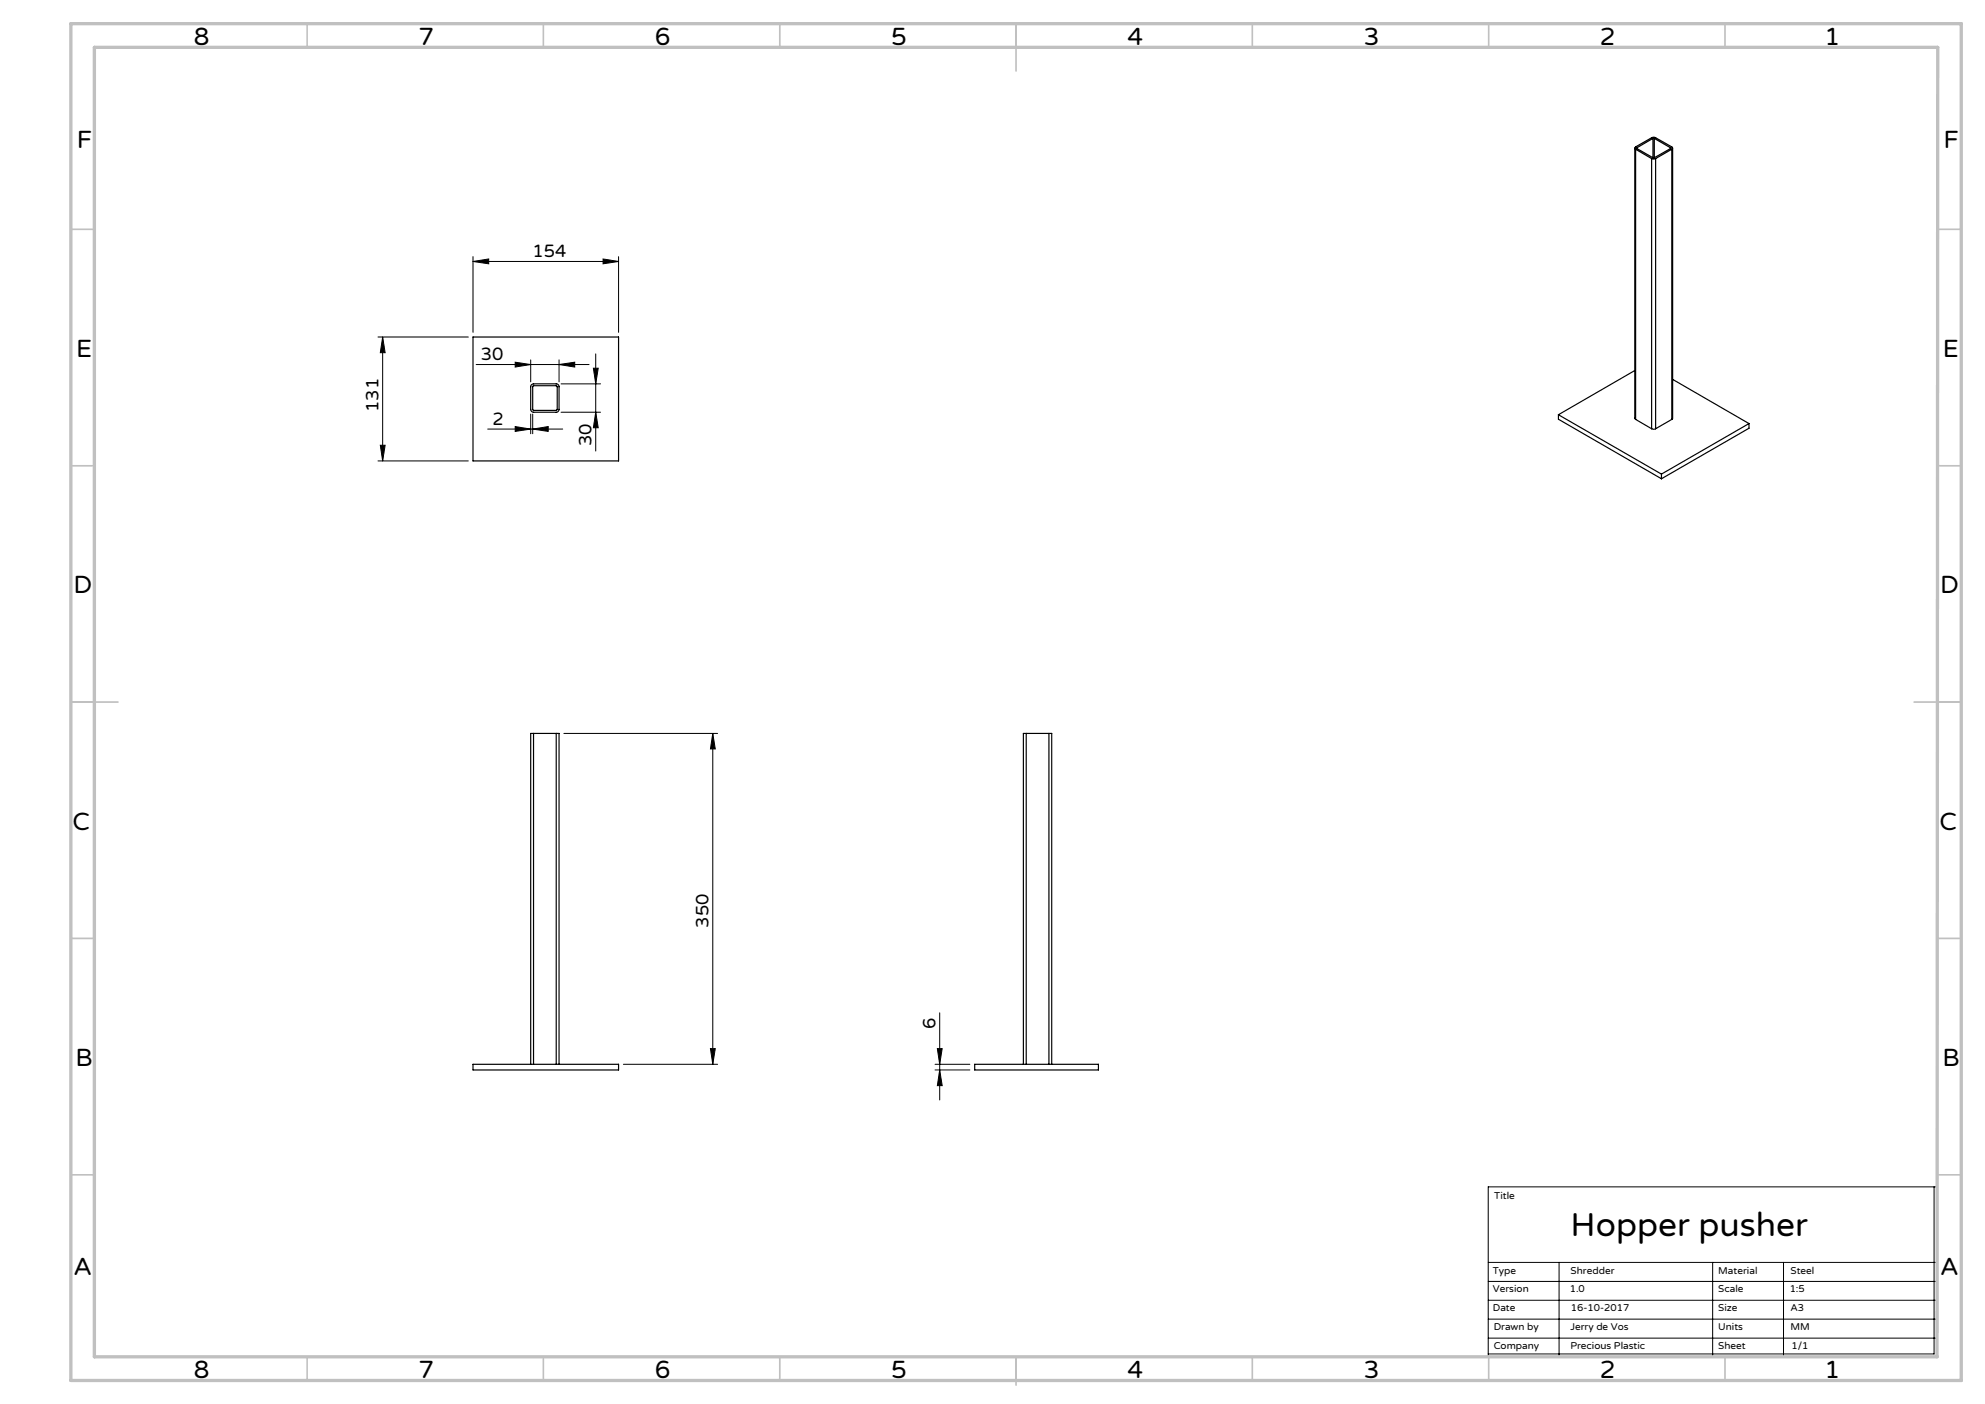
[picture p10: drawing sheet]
<svg xmlns="http://www.w3.org/2000/svg" width="420mm" height="297mm" viewBox="0 0 420 297" stroke-linecap="round" stroke-linejoin="round" font-family="sans-serif">
<!-- layer: Laag 1 -->
<g fill="none" stroke="#000" stroke-width=".21">
<path d="M100.1 55.3l3.3-.5v1zM100.1 54.3v16M100.1 55.3h30.8M127.6 54.8l3.3 .5-3.3 .5zM130.9 54.3v16M80 71.3h19.1M81 71.3l.5 3.3h-1zM81 71.3v26.2M100.8 77.1h23.8M109 76.6l3.3 .5-3.3 .5zM112.3 76.1v4.7M118.3 77.1l3.3-.5v1z"/>
<path d="M118.3 76.1v4.7M125.6 77.9h1l-.6 3.3zM126 74.9v20.5M80 97.5h19.1M80.5 94.2h1l-.5 3.3zM103.2 90.8h15.9M109 90.2l3.3 .6-3.3 .5zM112.3 87.6v4.2M112.7 90.8l3.3-.6v1.1zM112.7 87.6v4.2M118.7 81.2h8.4M118.7 87.2h8.4"/>
<path d="M126 87.2l.6 3.3h-1zM119.3 155.1h32.5M150.8 155.1l.5 3.3h-1zM150.8 155.1v70M198.8 214.2v18.5M131.9 225.1h19.9M150.3 221.8h1l-.5 3.3zM197.8 225.1h7.4M197.8 226.3h7.4M198.3 221.8h1.1l-.6 3.3zM198.8 226.3l.6 3.4h-1.1zM409.2 251.1v35.3h-94.3"/>
<path d="M314.9 267h95M314.9 271.1h95M314.9 275.1h95M314.9 279h95M329.9 267v20.1M362.4 267v20.1M377.4 267v20.1M314.9 283.1h95M315 287h94.9v-35.9h-95v36h95"/>
</g>
<g fill="none" stroke="#c0c0c0" stroke-width=".35">
<path d="M65 5v5M115 5v5M165 5v5M215 5v10M265 5v5M315 5v5M365 5v5M15 48.5h5M410 48.5h5M15 98.5h5M410 98.5h5M15 148.5h10"/>
<path d="M405 148.5h10M15 198.5h5M410 198.5h5M15 248.5h5M410 248.5h5M65 287v5M115 287v5M165 287v5M215 287v6M265 287v5M315 287v5M365 287v5"/>
</g>
<path d="M15 5h400v287h-400zM20 10h390l-.1 277h-389.9z" fill="none" stroke="#c0c0c0" stroke-width=".7"/>
<g fill="#000">
<path d="M100.1 55.3l3.3-.5v1zM127.6 54.8l3.3 .5-3.3 .5z"/>
<path d="M109 76.6l3.3 .5-3.3 .5zM118.3 77.1l3.3-.5v1z"/>
<path d="M112.7 90.8l3.3-.6v1.1zM109 90.2l3.3 .6-3.3 .5z"/>
<path d="M150.8 155.1l.5 3.3h-1zM150.3 221.8h1l-.5 3.3zM198.3 221.8h1.1l-.6 3.3zM198.8 226.3l.6 3.4h-1.1zM81 71.3l.5 3.3h-1zM80.5 94.2h1l-.5 3.3zM125.6 77.9h1l-.6 3.3zM126 87.2l.6 3.3h-1z"/>
</g>
<g fill="none" stroke="#000" stroke-width=".25">
<path d="M345.9 31.3v57.2l.2 .2M346.1 31.6a.26 .26 0 0 1-.2-.3 .26 .26 0 0 1 .2-.2l3.7-2.1 .5 .1 3.4 2a.26 .26 0 0 1 .2 .2 .26 .26 0 0 1-.2 .3M346.1 31.6l3.4 1.9M346.1 31.6v57.1M346.4 31.3v.1M346.4 31.4l3.3 2M349.5 33.5l.4 .2 .4-.2M349.5 33.5v57.2M349.7 33.4h.3M349.7 29.3h.3M349.7 29.3l-3.3 2M349.7 29.3v4.1"/>
<path d="M350 29.3l3.4 2M350 29.3v4.1M350.3 33.5v57.2M353.4 31.3v.1M353.4 31.4l-3.4 2M353.7 31.6l-3.4 1.9M353.7 31.6v57.1M353.9 31.3v57.2l-.2 .2M100.1 71.3h30.8v26.2h-30.8zM345.9 78.4l-16.2 9.3M112.4 81.5l.4-.3h4.9a.6 .6 0 0 1 .6 .6v4.8a.6 .6 0 0 1-.6 .6h-4.8a.6 .6 0 0 1-.6-.6zM112.8 81.6l5.1 .1-.1 5.1-5.1-.1z"/>
<path d="M329.7 87.7v1l21.8 12.6M329.7 87.7l21.8 12.6M346.1 88.7l3.4 2M349.5 90.7l.3 .1 .5-.1M353.7 88.7l-3.4 2M353.9 80.3l16.2 9.3M370.1 89.6l-18.6 10.7M370.1 89.6v1l-18.6 10.7M351.5 100.3v1M112.9 155.1h-.6v70M112.9 155.1v70M112.9 155.1h4.8"/>
<path d="M117.7 155.1h.6v70M117.7 155.1v70M217.1 155.1h-.6v70M217.1 155.1h4.8M217.1 155.1v70M221.9 155.1h.6v70M221.9 155.1v70M100.1 225.1h30.8v1.2h-30.8zM206.2 225.1h26.2v1.2h-26.2z"/>
</g>
<text font-size="7.1" x="332.3" y="261.4">Hopper pusher</text>
<g font-size="5.3">
<text x="41" y="9.5">8</text>
<text x="88.5" y="9.5">7</text>
<text x="138.5" y="9.5">6</text>
<text x="188.5" y="9.5">5</text>
<text x="238.5" y="9.5">4</text>
<text x="288.5" y="9.5">3</text>
<text x="338.5" y="9.5">2</text>
<text x="386" y="9.5">1</text>
<text x="16.2" y="31.3">F</text>
<text x="411.2" y="31.3">F</text>
<text x="16.1" y="75.5">E</text>
<text x="411.1" y="75.5">E</text>
<text x="15.5" y="125.5">D</text>
<text x="410.5" y="125.5">D</text>
<text x="15.4" y="175.5">C</text>
<text x="410.4" y="175.5">C</text>
<text x="16" y="225.5">B</text>
<text x="411" y="225.5">B</text>
<text x="15.5" y="269.8">A</text>
<text x="410.5" y="269.8">A</text>
<text x="41" y="291.5">8</text>
<text x="88.5" y="291.5">7</text>
<text x="138.5" y="291.5">6</text>
<text x="188.5" y="291.5">5</text>
<text x="238.5" y="291.5">4</text>
<text x="288.5" y="291.5">3</text>
<text x="338.5" y="291.5">2</text>
<text x="386" y="291.5">1</text>
</g>
<g font-size="3.8">
<text x="112.7" y="54.4">154</text>
<text x="101.8" y="76.2">30</text>
<text x="80.1" y="87.2" transform="rotate(-90 80.1 87.2)">131</text>
<text x="104.2" y="89.8">2</text>
<text x="125.2" y="94.4" transform="rotate(-90 125.2 94.4)">30</text>
<text x="149.9" y="196.2" transform="rotate(-90 149.9 196.2)">350</text>
<text x="198" y="217.6" transform="rotate(-90 198 217.6)">6</text>
</g>
<g font-size="2.1">
<text x="316.2" y="253.6">Title</text>
<text x="315.9" y="269.4">Type</text>
<text x="332.3" y="269.4">Shredder</text>
<text x="363.6" y="269.4">Material</text>
<text x="378.9" y="269.4">Steel</text>
<text x="315.9" y="273.3">Version</text>
<text x="332.1" y="273.3">1.0</text>
<text x="363.6" y="273.3">Scale</text>
<text x="378.7" y="273.3">1:5</text>
<text x="315.9" y="277.3">Date</text>
<text x="316" y="281.4">Drawn by</text>
<text x="332.3" y="281.3">Jerry de Vos</text>
<text x="332.4" y="277.3">16-10-2017</text>
<text x="363.6" y="281.4">Units</text>
<text x="363.6" y="277.3">Size</text>
<text x="378.8" y="281.4">MM</text>
<text x="378.8" y="277.3">A3</text>
<text x="316" y="285.3">Company</text>
<text x="332.3" y="285.3">Precious Plastic</text>
<text x="363.6" y="285.3">Sheet</text>
<text x="379.1" y="285.3">1/1</text>
</g>
</svg>
